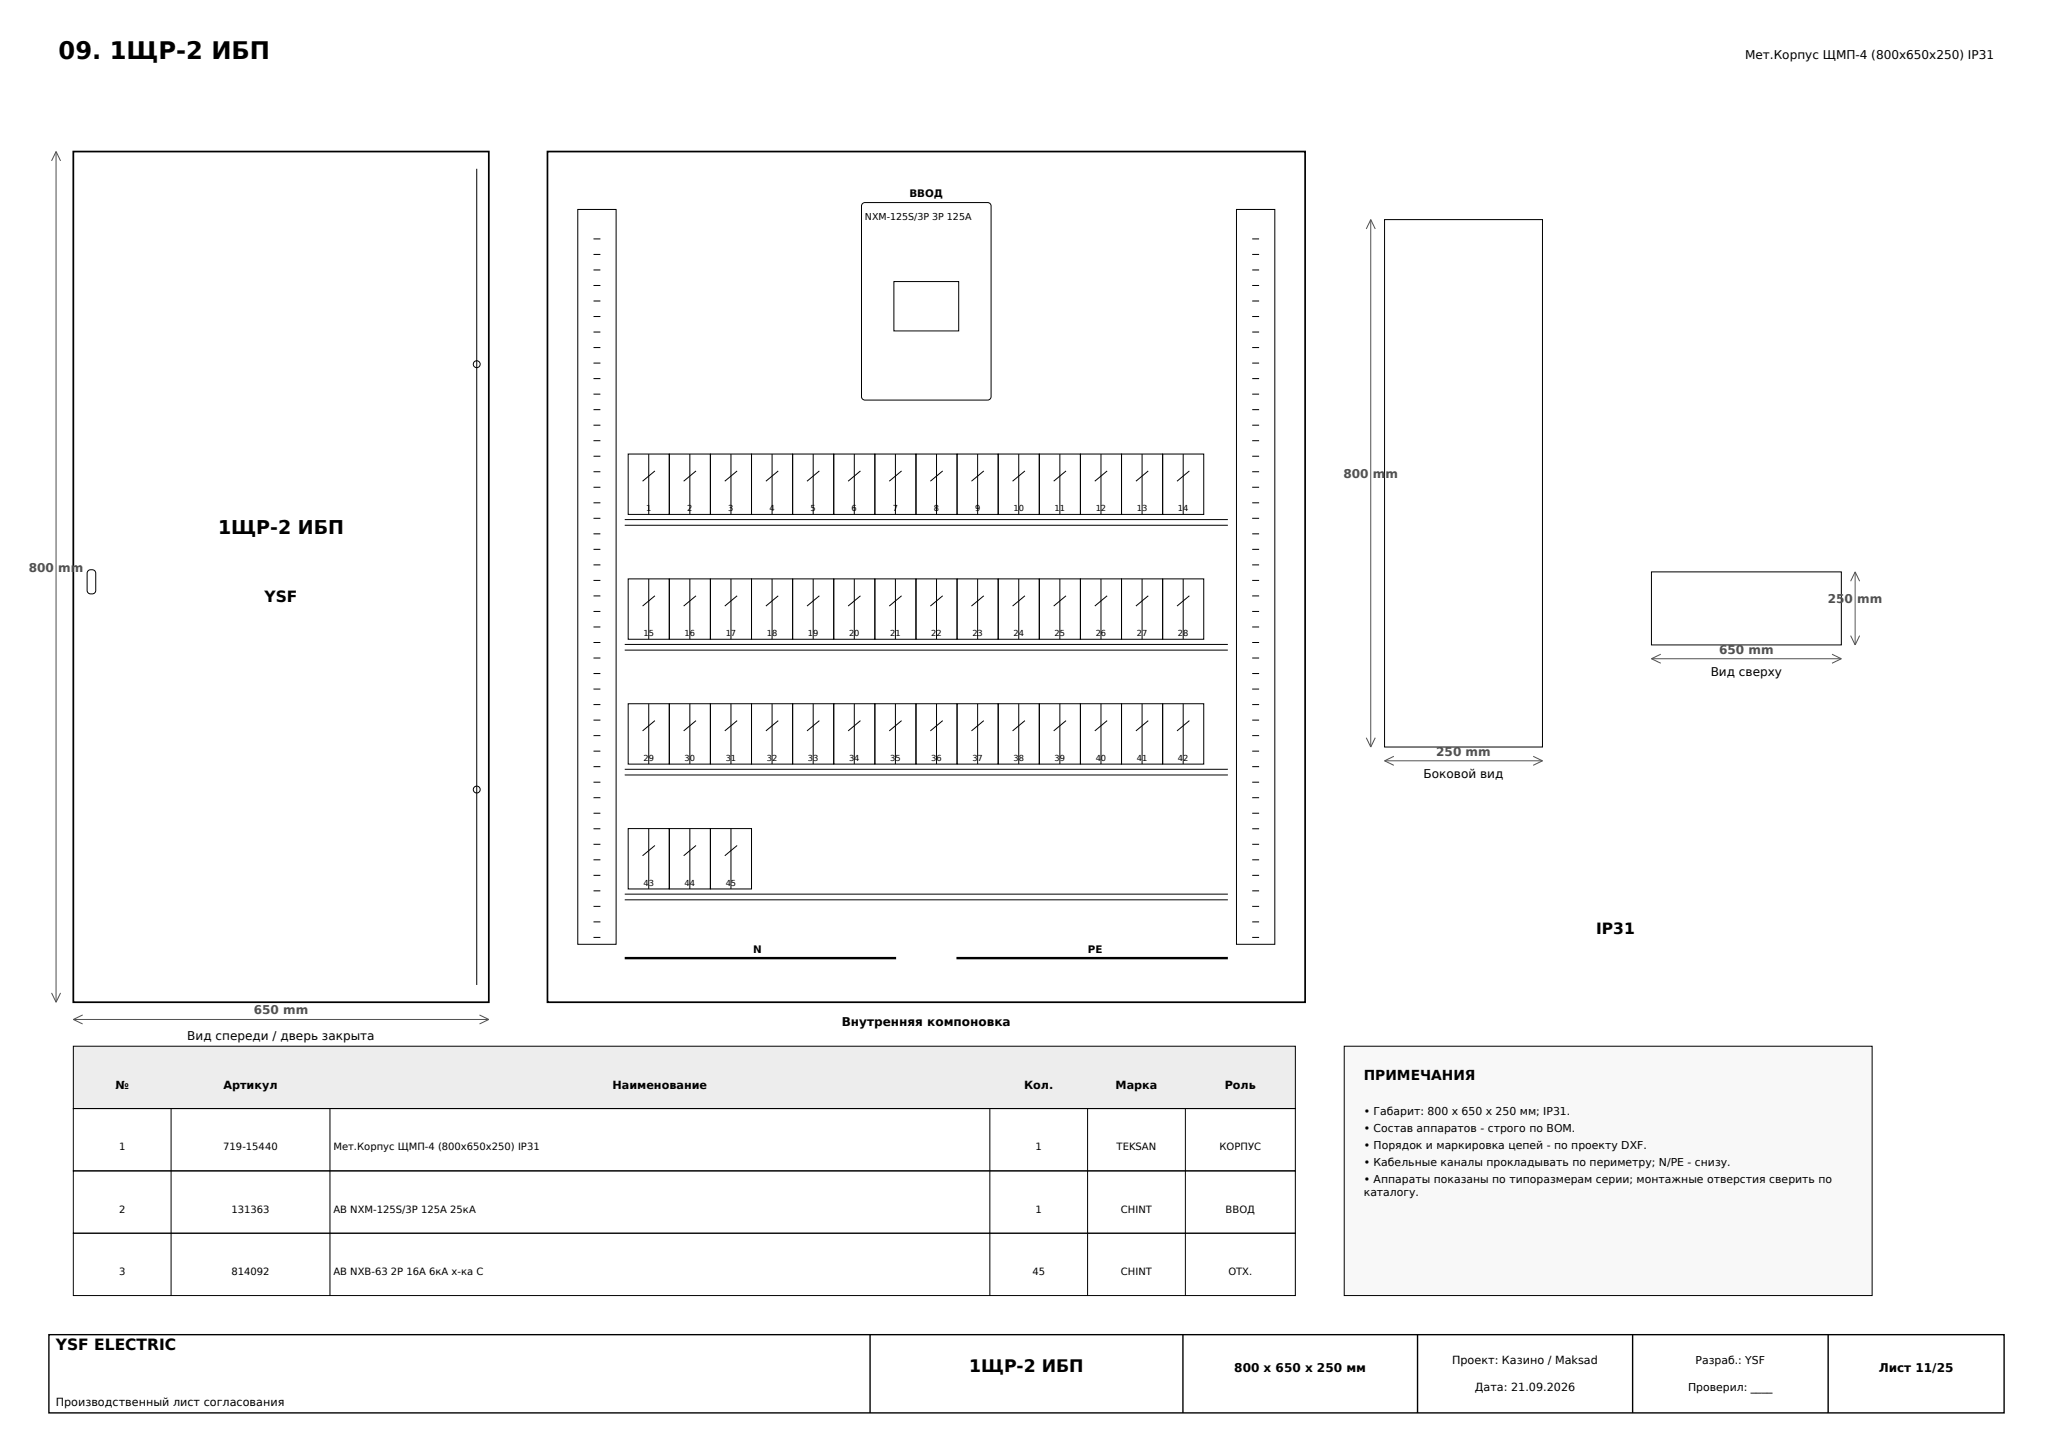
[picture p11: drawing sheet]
<svg xmlns="http://www.w3.org/2000/svg" width="420mm" height="297mm" viewBox="0 0 420 297" stroke-linecap="round" stroke-linejoin="round" font-family="sans-serif">
<path d="M15 31h85v174h-85zM112 31h155v174h-155z" fill="none" stroke="#000" stroke-width=".35"/>
<g fill="none" stroke="#000" stroke-width=".2">
<path d="M97.5 34.5v167M118.2 42.8h7.8v150.4h-7.8zM121.4 58.4h1.4M121.4 55.2h1.4M121.4 52h1.4M121.4 48.9h1.4M176.5 41.6l.4-.2h25.2a.71 .71 0 0 1 .7 .7v39a.71 .71 0 0 1-.7 .7h-25.2a.71 .71 0 0 1-.7-.7v-39zM182.9 57.6h13.2v10.1h-13.2zM253 42.8h7.8v150.4h-7.8zM256.2 58.4h1.4M256.2 55.2h1.4M256.2 52h1.4"/>
<path d="M256.2 48.9h1.4M283.3 44.9h32.3v107.9h-32.3zM121.4 77.4h1.4M121.4 74.3h1.4M121.4 71.1h1.4M121.4 67.9h1.4M121.4 64.7h1.4M121.4 61.6h1.4M256.2 77.4h1.4M256.2 74.3h1.4M256.2 71.1h1.4M256.2 67.9h1.4"/>
<path d="M256.2 64.7h1.4M256.2 61.6h1.4M121.4 99.7h1.4M121.4 96.5h1.4M121.4 93.3h1.4M121.4 90.1h1.4M121.4 87h1.4M121.4 83.8h1.4M121.4 80.6h1.4M128.5 92.9h8.4v12.3h-8.4zM132.7 92.9v12.3M134 96.3l-2.5 2.1"/>
<path d="M136.9 92.9h8.4v12.3h-8.4zM141.1 92.9v12.3M142.4 96.3l-2.5 2.1M145.3 92.9h8.4v12.3h-8.4zM149.5 92.9v12.3M150.8 96.3l-2.5 2.1M153.7 92.9h8.5v12.3h-8.5zM157.9 92.9v12.3M159.2 96.3l-2.5 2.1M162.2 92.9h8.4v12.3h-8.4zM166.4 92.9v12.3M167.6 96.3l-2.5 2.1"/>
<path d="M170.6 92.9h8.4v12.3h-8.4zM174.8 92.9v12.3M176 96.3l-2.5 2.1M179 92.9h8.4v12.3h-8.4zM183.2 92.9v12.3M184.4 96.3l-2.5 2.1M187.4 92.9h8.4v12.3h-8.4zM191.6 92.9v12.3M192.9 96.3l-2.6 2.1M195.8 92.9h8.4v12.3h-8.4zM200 92.9v12.3M201.3 96.3l-2.6 2.1"/>
<path d="M204.2 92.9h8.4v12.3h-8.4zM208.4 92.9v12.3M209.7 96.3l-2.5 2.1M212.6 92.9h8.4v12.3h-8.4zM216.8 92.9v12.3M218.1 96.3l-2.5 2.1M221 92.9h8.4v12.3h-8.4zM225.2 92.9v12.3M226.5 96.3l-2.5 2.1M229.4 92.9h8.5v12.3h-8.5zM233.6 92.9v12.3M234.9 96.3l-2.5 2.1"/>
<path d="M237.9 92.9h8.4v12.3h-8.4zM242.1 92.9v12.3M243.3 96.3l-2.5 2.1M256.2 99.7h1.4M256.2 96.5h1.4M256.2 93.3h1.4M256.2 90.1h1.4M256.2 87h1.4M256.2 83.8h1.4M256.2 80.6h1.4M18 116.7l.5-.2a.81 .81 0 0 1 1.1 .7v3.6a.9 .9 0 0 1-.9 .7 .9 .9 0 0 1-.9-.7v-3.6zM121.4 118.7h1.4"/>
<path d="M121.4 115.5h1.4M121.4 112.4h1.4M121.4 109.2h1.4M121.4 106h1.4M121.4 102.8h1.4M127.8 106.3h123.4M127.8 107.4h123.4M128.5 118.4h8.4v12.4h-8.4zM132.7 118.4v12.4M136.9 118.4h8.4v12.4h-8.4zM141.1 118.4v12.4M145.3 118.4h8.4v12.4h-8.4z"/>
<path d="M149.5 118.4v12.4M153.7 118.4h8.5v12.4h-8.5zM157.9 118.4v12.4M162.2 118.4h8.4v12.4h-8.4zM166.4 118.4v12.4M170.6 118.4h8.4v12.4h-8.4zM174.8 118.4v12.4M179 118.4h8.4v12.4h-8.4zM183.2 118.4v12.4M187.4 118.4h8.4v12.4h-8.4zM191.6 118.4v12.4M195.8 118.4h8.4v12.4h-8.4z"/>
<path d="M200 118.4v12.4M204.2 118.4h8.4v12.4h-8.4zM208.4 118.4v12.4M212.6 118.4h8.4v12.4h-8.4zM216.8 118.4v12.4M221 118.4h8.4v12.4h-8.4zM225.2 118.4v12.4M229.4 118.4h8.5v12.4h-8.5zM233.6 118.4v12.4M237.9 118.4h8.4v12.4h-8.4zM242.1 118.4v12.4M256.2 118.7h1.4"/>
<path d="M256.2 115.5h1.4M256.2 112.4h1.4M256.2 109.2h1.4M256.2 106h1.4M256.2 102.8h1.4M337.8 117h38.9v14.9h-38.9zM121.4 137.8h1.4M121.4 134.6h1.4M121.4 131.4h1.4M121.4 128.2h1.4M121.4 125.1h1.4M121.4 121.9h1.4"/>
<path d="M127.8 131.8h123.4M127.8 133h123.4M134 121.9l-2.5 2.1M142.4 121.9l-2.5 2.1M150.8 121.9l-2.5 2.1M159.2 121.9l-2.5 2.1M167.6 121.9l-2.5 2.1M176 121.9l-2.5 2.1M184.4 121.9l-2.5 2.1M192.9 121.9l-2.6 2.1M201.3 121.9l-2.6 2.1M209.7 121.9l-2.5 2.1"/>
<path d="M218.1 121.9l-2.5 2.1M226.5 121.9l-2.5 2.1M234.9 121.9l-2.5 2.1M243.3 121.9l-2.5 2.1M256.2 137.8h1.4M256.2 134.6h1.4M256.2 131.4h1.4M256.2 128.2h1.4M256.2 125.1h1.4M256.2 121.9h1.4M121.4 160h1.4M121.4 156.8h1.4"/>
<path d="M121.4 153.6h1.4M121.4 150.5h1.4M121.4 147.3h1.4M121.4 144.1h1.4M121.4 140.9h1.4M127.8 157.4h123.4M127.8 158.5h123.4M128.5 143.9h8.4v12.4h-8.4zM132.7 143.9v12.4M134 147.4l-2.5 2.1M136.9 143.9h8.4v12.4h-8.4zM141.1 143.9v12.4"/>
<path d="M142.4 147.4l-2.5 2.1M145.3 143.9h8.4v12.4h-8.4zM149.5 143.9v12.4M150.8 147.4l-2.5 2.1M153.7 143.9h8.5v12.4h-8.5zM157.9 143.9v12.4M159.2 147.4l-2.5 2.1M162.2 143.9h8.4v12.4h-8.4zM166.4 143.9v12.4M167.6 147.4l-2.5 2.1M170.6 143.9h8.4v12.4h-8.4zM174.8 143.9v12.4"/>
<path d="M176 147.4l-2.5 2.1M179 143.9h8.4v12.4h-8.4zM183.2 143.9v12.4M184.4 147.4l-2.5 2.1M187.4 143.9h8.4v12.4h-8.4zM191.6 143.9v12.4M192.9 147.4l-2.6 2.1M195.8 143.9h8.4v12.4h-8.4zM200 143.9v12.4M201.3 147.4l-2.6 2.1M204.2 143.9h8.4v12.4h-8.4zM208.4 143.9v12.4"/>
<path d="M209.7 147.4l-2.5 2.1M212.6 143.9h8.4v12.4h-8.4zM216.8 143.9v12.4M218.1 147.4l-2.5 2.1M221 143.9h8.4v12.4h-8.4zM225.2 143.9v12.4M226.5 147.4l-2.5 2.1M229.4 143.9h8.5v12.4h-8.5zM233.6 143.9v12.4M234.9 147.4l-2.5 2.1M237.9 143.9h8.4v12.4h-8.4zM242.1 143.9v12.4"/>
<path d="M243.3 147.4l-2.5 2.1M256.2 160h1.4M256.2 156.8h1.4M256.2 153.6h1.4M256.2 150.5h1.4M256.2 147.3h1.4M256.2 144.1h1.4M256.2 140.9h1.4M121.4 179h1.4M121.4 175.9h1.4M121.4 172.7h1.4M121.4 169.5h1.4"/>
<path d="M121.4 166.3h1.4M121.4 163.2h1.4M128.5 169.5h8.4v12.3h-8.4zM132.7 169.5v12.3M134 172.9l-2.5 2.1M136.9 169.5h8.4v12.3h-8.4zM141.1 169.5v12.3M142.4 172.9l-2.5 2.1M145.3 169.5h8.4v12.3h-8.4zM149.5 169.5v12.3M150.8 172.9l-2.5 2.1M256.2 179h1.4"/>
<path d="M256.2 175.9h1.4M256.2 172.7h1.4M256.2 169.5h1.4M256.2 166.3h1.4M256.2 163.2h1.4M121.4 191.7h1.4M121.4 188.6h1.4M121.4 185.4h1.4M121.4 182.2h1.4M127.8 182.9h123.4M127.8 184.1h123.4M256.2 191.7h1.4"/>
<path d="M256.2 188.6h1.4M256.2 185.4h1.4M256.2 182.2h1.4"/>
<circle cx="97.5" cy="74.5" r=".71"/>
<circle cx="97.5" cy="161.5" r=".71"/>
</g>
<g fill="none" stroke="#505050" stroke-width=".2">
<path d="M11.5 31v174M11.5 31l-.9 1.9M11.5 31l.9 1.9M280.4 44.9v107.9M280.4 44.9l-.9 1.9M280.4 44.9l.9 1.9M379.5 117v14.9M379.5 117l-.9 1.9M379.5 117l.9 1.9M337.8 134.7h38.9M337.8 134.7l2 1M339.8 133.8l-2 .9"/>
<path d="M374.8 133.8l1.9 .9M376.7 134.7l-1.9 1M378.6 130l.9 1.9M380.4 130l-.9 1.9M279.5 150.9l.9 1.9M281.3 150.9l-.9 1.9M283.3 155.6h32.3M283.3 155.6l1.9 .9M285.2 154.7l-1.9 .9M313.7 154.7l1.9 .9M315.6 155.6l-1.9 .9M10.6 203.1l.9 1.9"/>
<path d="M12.4 203.1l-.9 1.9M15 208.5h85M15 208.5l1.9 .9M16.9 207.6l-1.9 .9M98.1 207.6l1.9 .9M100 208.5l-1.9 .9"/>
</g>
<path d="M127.8 196h55.5M195.7 196h55.5" fill="none" stroke="#000" stroke-width=".49"/>
<path d="M15 214h250v12.7h-250z" fill-rule="evenodd" fill="#e9eef3" stroke="#000" stroke-width=".2"/>
<path d="M15 226.8h250v12.7h-250zM15 239.5h250v12.7h-250zM35 226.7v38.3M67.5 226.7v38.3M202.5 226.7v38.3M222.5 226.7v38.3M242.5 226.7v38.3M15 252.3h250v12.7h-250z" fill="none" stroke="#000" stroke-width=".2"/>
<path d="M275 214h108v51h-108z" fill-rule="evenodd" fill="#f7f8fa" stroke="#000" stroke-width=".2"/>
<path d="M10 273h400v16h-400zM178 273v16M242 273v16M290 273v16M334 273v16M374 273v16" fill="none" stroke="#000" stroke-width=".28"/>
<text font-size="4.9" x="12" y="12">09. 1ЩР-2 ИБП</text>
<text font-size="3.9" x="44.6" y="109.3">1ЩР-2 ИБП</text>
<text font-size="3.5" x="198.3" y="280.7">1ЩР-2 ИБП</text>
<g font-size="3.2">
<text x="54.1" y="123.2">YSF</text>
<text x="326.5" y="191.1">IP31</text>
<text x="11.4" y="276.2">YSF ELECTRIC</text>
</g>
<text font-size="2.8" x="279" y="221">ПРИМЕЧАНИЯ</text>
<g font-size="2.5">
<text x="357" y="12">Мет.Корпус ЩМП-4 (800x650x250) IP31</text>
<text x="350" y="138.3">Вид сверху</text>
<text x="291.2" y="159.2">Боковой вид</text>
<text x="172.2" y="209.9">Внутренняя компоновка</text>
<text x="38.3" y="212.8">Вид спереди / дверь закрыта</text>
<text x="252.5" y="280.7">800 x 650 x 250 мм</text>
<text x="384.3" y="280.7">Лист 11/25</text>
</g>
<g font-size="2.5" fill="#505050">
<text x="274.8" y="97.8">800 mm</text>
<text x="5.9" y="116.9">800 mm</text>
<text x="373.9" y="123.4">250 mm</text>
<text x="351.7" y="133.7">650 mm</text>
<text x="293.8" y="154.6">250 mm</text>
<text x="51.9" y="207.5">650 mm</text>
</g>
<g font-size="2.3">
<text x="36.6" y="215.9">Петли справа, открывание вправо</text>
<text x="23.6" y="222.7">№</text>
<text x="45.7" y="222.7">Артикул</text>
<text x="125.3" y="222.7">Наименование</text>
<text x="209.5" y="222.7">Кол.</text>
<text x="228.2" y="222.7">Марка</text>
<text x="250.6" y="222.7">Роль</text>
<text x="297.1" y="279.1">Проект: Казино / Maksad</text>
<text x="11.4" y="287.6">Производственный лист согласования</text>
<text x="301.7" y="284.5">Дата: 21.09.2026</text>
</g>
<g font-size="2.2">
<text x="279" y="228">• Габарит: 800 x 650 x 250 мм; IP31.</text>
<text x="279" y="231.5">• Состав аппаратов - строго по BOM.</text>
<text x="279" y="235">• Порядок и маркировка цепей - по проекту DXF.</text>
<text x="279" y="238.5">• Кабельные каналы прокладывать по периметру; N/PE - снизу.</text>
<text x="279" y="241.9">• Аппараты показаны по типоразмерам серии; монтажные отверстия сверить по</text>
<text x="279" y="244.7">каталогу.</text>
<text x="346.9" y="279.1">Разраб.: YSF</text>
<text x="345.4" y="284.5">Проверил: ____</text>
</g>
<g font-size="2.1">
<text x="186" y="40.4">ВВОД</text>
<text x="154.1" y="194.9">N</text>
<text x="222.5" y="194.9">PE</text>
</g>
<g font-size="2">
<text x="24.3" y="235.3">1</text>
<text x="45.7" y="235.3">719-15440</text>
<text x="68.2" y="235.3">Мет.Корпус ЩМП-4 (800x650x250) IP31</text>
<text x="211.8" y="235.3">1</text>
<text x="228.4" y="235.3">TEKSAN</text>
<text x="249.5" y="235.3">КОРПУС</text>
<text x="24.3" y="248">2</text>
<text x="47.3" y="248">131363</text>
<text x="68.2" y="248">АВ NXM-125S/3Р 125A 25кА</text>
<text x="211.8" y="248">1</text>
<text x="229.3" y="248">CHINT</text>
<text x="250.7" y="248">ВВОД</text>
<text x="24.3" y="260.8">3</text>
<text x="47.3" y="260.8">814092</text>
<text x="68.2" y="260.8">АВ NXB-63 2P 16A 6кА х-ка C</text>
<text x="211.2" y="260.8">45</text>
<text x="229.3" y="260.8">CHINT</text>
<text x="251.3" y="260.8">ОТХ.</text>
</g>
<text font-size="1.9" x="176.9" y="45">NXM-125S/3Р 3P 125A</text>
<g font-size="1.7">
<text x="132.2" y="104.5">1</text>
<text x="140.6" y="104.5">2</text>
<text x="149" y="104.5">3</text>
<text x="157.4" y="104.5">4</text>
<text x="165.8" y="104.5">5</text>
<text x="174.2" y="104.5">6</text>
<text x="182.6" y="104.5">7</text>
<text x="191.1" y="104.5">8</text>
<text x="199.5" y="104.5">9</text>
<text x="207.3" y="104.5">10</text>
<text x="215.7" y="104.5">11</text>
<text x="224.2" y="104.5">12</text>
<text x="232.6" y="104.5">13</text>
<text x="241" y="104.5">14</text>
<text x="131.6" y="130.1">15</text>
<text x="140.1" y="130.1">16</text>
<text x="148.5" y="130.1">17</text>
<text x="156.9" y="130.1">18</text>
<text x="165.3" y="130.1">19</text>
<text x="173.7" y="130.1">20</text>
<text x="182.1" y="130.1">21</text>
<text x="190.5" y="130.1">22</text>
<text x="198.9" y="130.1">23</text>
<text x="207.3" y="130.1">24</text>
<text x="215.7" y="130.1">25</text>
<text x="224.2" y="130.1">26</text>
<text x="232.6" y="130.1">27</text>
<text x="241" y="130.1">28</text>
<text x="131.6" y="155.6">29</text>
<text x="140.1" y="155.6">30</text>
<text x="148.5" y="155.6">31</text>
<text x="156.9" y="155.6">32</text>
<text x="165.3" y="155.6">33</text>
<text x="173.7" y="155.6">34</text>
<text x="182.1" y="155.6">35</text>
<text x="190.5" y="155.6">36</text>
<text x="198.9" y="155.6">37</text>
<text x="207.3" y="155.6">38</text>
<text x="215.7" y="155.6">39</text>
<text x="224.2" y="155.6">40</text>
<text x="232.6" y="155.6">41</text>
<text x="241" y="155.6">42</text>
<text x="131.6" y="181.1">43</text>
<text x="140.1" y="181.1">44</text>
<text x="148.5" y="181.1">45</text>
</g>
</svg>
